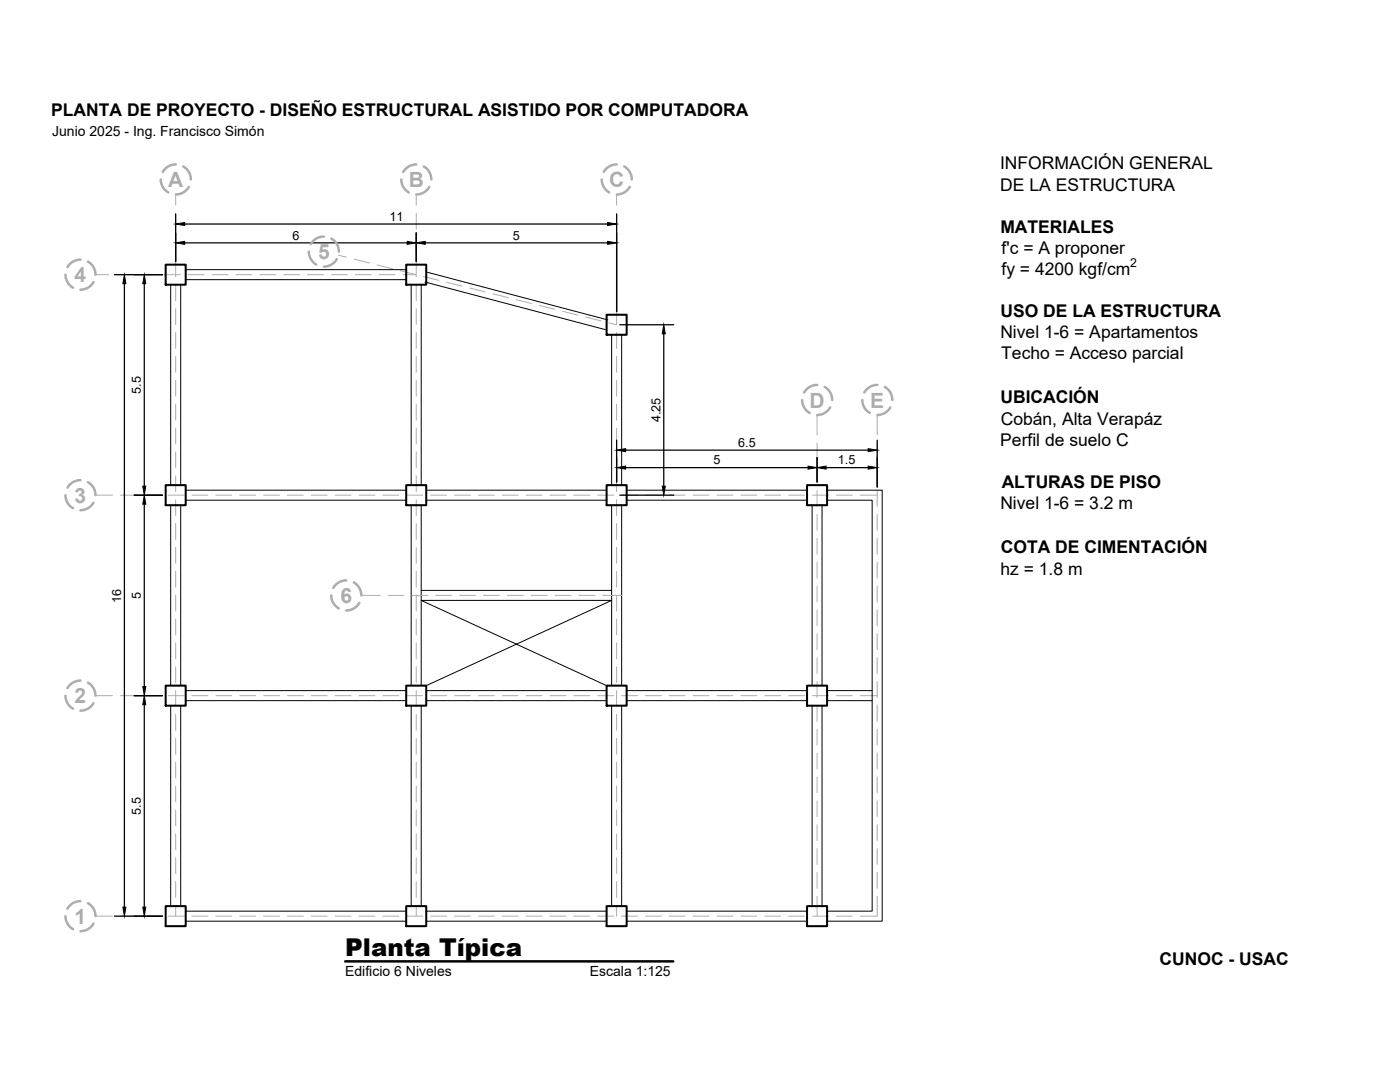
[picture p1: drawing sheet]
<svg xmlns="http://www.w3.org/2000/svg" width="279mm" height="216mm" viewBox="0 0 279 216" stroke-linecap="round" stroke-linejoin="round" font-family="sans-serif">
<!-- layer: 02 Perfiles grilla -->
<g fill="none" stroke="#adadad" stroke-width=".2">
<path d="M35.1 38.8v2.2M83.1 38.8v2.2M123.1 38.8v2.2M19.1 54.8h2.6M23.3 54.8h3.2M28 54.8h3.2M32.8 54.8h3.2M35.1 42.5v3.2M35.1 47.3v3.2M35.1 52.1v3.1M35.1 56.8v3.2M37.6 54.8h3.1"/>
<path d="M42.3 54.8h3.2M47.1 54.8h3.2M51.9 54.8h3.1M56.6 54.8h3.2M61.4 54.8h3.2M66.1 54.8h3.2M67.5 50.9l1.6 .4M70.7 51.7l3 .8M70.9 54.8h3.2M75.3 52.9l3.1 .7M75.7 54.8h3.1M79.9 54l3.1 .8"/>
<path d="M80.4 54.8h2.7M83.1 42.5v3.2M83.1 47.3v3.2M83.1 52.1v3.1M83.1 56.8v3.2M84.5 55.2l3.1 .7M89.1 56.3l3.1 .8M93.8 57.5l3 .8M98.4 58.6l3.1 .8M103 59.8l3.1 .8M123.1 42.5v3.2M123.1 47.3v3.2"/>
<path d="M123.1 52.1v3.1M123.1 56.8v3.2M35.1 61.6v3.2M35.1 66.4v3.1M35.1 71.1v3.2M35.1 75.9v3.2M83.1 61.6v3.2M83.1 66.4v3.1M83.1 71.1v3.2M83.1 75.9v3.2M107.6 60.9l3.1 .8M112.2 62.1l3.1 .8"/>
<path d="M116.9 63.3l3 .7M121.5 64.4l1.6 .4M123.1 61.6v3.2M123.1 66.4v3.1M123.1 71.1v3.2M123.1 75.9v3.2M19.1 98.8h3.3M24 98.8h3.2M28.8 98.8h3.2M33.6 98.8h3.1M35.1 80.6v3.2M35.1 85.4v3.2"/>
<path d="M35.1 90.2v3.1M35.1 94.9v3.2M35.1 99.7v3.2M38.3 98.8h3.2M43.1 98.8h3.2M47.8 98.8h3.2M52.6 98.8h3.2M57.4 98.8h3.1M62.1 98.8h3.2M66.9 98.8h3.2M71.7 98.8h3.1M76.4 98.8h3.2"/>
<path d="M81.2 98.8h3.2M83.1 80.6v3.2M83.1 85.4v3.2M83.1 90.2v3.1M83.1 94.9v3.2M83.1 99.7v3.2M85.9 98.8h3.2M90.7 98.8h3.2M95.5 98.8h3.2M100.2 98.8h3.2M105 98.8h3.2M109.8 98.8h3.1"/>
<path d="M114.5 98.8h3.2M119.3 98.8h3.2M123.1 80.6v3.2M123.1 85.4v3.2M123.1 90.2v3.1M123.1 94.9v3.2M123.1 99.7v3.2M124.1 98.8h3.1M128.8 98.8h3.2M133.6 98.8h3.2M138.3 98.8h3.2M143.1 98.8h3.2"/>
<path d="M147.9 98.8h3.1M152.6 98.8h3.2M157.4 98.8h3.2M162.2 98.8h3.1M163.1 82.8v4M163.1 88.4v3.1M163.1 93.1v3.2M163.1 97.9v3.2M166.9 98.8h3.2M171.7 98.8h3.4M175.1 82.8v4M175.1 88.4v3.1"/>
<path d="M175.1 93.1v3.2M175.1 97.9v3.2M35.1 104.5v3.1M35.1 109.2v3.2M35.1 114v3.2M35.1 118.7v3.2M72.1 118.8h3.8M77.4 118.8h3.2M82.2 118.8h3.2M83.1 104.5v3.1M83.1 109.2v3.2M83.1 114v3.2"/>
<path d="M83.1 118.7v3.2M87 118.8h3.1M91.7 118.8h3.2M96.5 118.8h3.2M101.3 118.8h3.1M106 118.8h3.2M110.8 118.8h3.2M115.5 118.8h3.2M120.3 118.8h3.8M123.1 104.5v3.1M123.1 109.2v3.2M123.1 114v3.2"/>
<path d="M123.1 118.7v3.2M163.1 102.6v3.2M163.1 107.4v3.2M163.1 112.2v3.1M163.1 116.9v3.2M175.1 102.6v3.2M175.1 107.4v3.2M175.1 112.2v3.1M175.1 116.9v3.2M19.1 138.8h3.3M24 138.8h3.2M28.8 138.8h3.2"/>
<path d="M33.6 138.8h3.1M35.1 123.5v3.2M35.1 128.3v3.1M35.1 133v3.2M35.1 137.8v3.2M38.3 138.8h3.2M43.1 138.8h3.2M47.8 138.8h3.2M52.6 138.8h3.2M57.4 138.8h3.1M62.1 138.8h3.2M66.9 138.8h3.2"/>
<path d="M71.7 138.8h3.1M76.4 138.8h3.2M81.2 138.8h3.2M83.1 123.5v3.2M83.1 128.3v3.1M83.1 133v3.2M83.1 137.8v3.2M85.9 138.8h3.2M90.7 138.8h3.2M95.5 138.8h3.2M100.2 138.8h3.2M105 138.8h3.2"/>
<path d="M109.8 138.8h3.1M114.5 138.8h3.2M119.3 138.8h3.2M123.1 123.5v3.2M123.1 128.3v3.1M123.1 133v3.2M123.1 137.8v3.2M124.1 138.8h3.1M128.8 138.8h3.2M133.6 138.8h3.2M138.3 138.8h3.2M143.1 138.8h3.2"/>
<path d="M147.9 138.8h3.1M152.6 138.8h3.2M157.4 138.8h3.2M162.2 138.8h3.1M163.1 121.7v3.2M163.1 126.5v3.1M163.1 131.2v3.2M163.1 136v3.2M166.9 138.8h3.2M171.7 138.8h3.4M175.1 121.7v3.2M175.1 126.5v3.1"/>
<path d="M175.1 131.2v3.2M175.1 136v3.2M35.1 142.6v3.1M35.1 147.3v3.2M35.1 152.1v3.2M35.1 156.8v3.2M83.1 142.6v3.1M83.1 147.3v3.2M83.1 152.1v3.2M83.1 156.8v3.2M123.1 142.6v3.1M123.1 147.3v3.2"/>
<path d="M123.1 152.1v3.2M123.1 156.8v3.2M163.1 140.7v3.2M163.1 145.5v3.2M163.1 150.3v3.1M163.1 155v3.2M163.1 159.8v3.2M175.1 140.7v3.2M175.1 145.5v3.2M175.1 150.3v3.1M175.1 155v3.2M175.1 159.8v3.2"/>
<path d="M35.1 161.6v3.2M35.1 166.4v3.1M35.1 171.1v3.2M35.1 175.9v3.2M83.1 161.6v3.2M83.1 166.4v3.1M83.1 171.1v3.2M83.1 175.9v3.2M123.1 161.6v3.2M123.1 166.4v3.1M123.1 171.1v3.2M123.1 175.9v3.2"/>
<path d="M163.1 164.6v3.1M163.1 169.3v3.2M163.1 174.1v3.2M163.1 178.8v4M175.1 178.8v4h-3.4M175.1 164.6v3.1M175.1 169.3v3.2M175.1 174.1v3.2M19.1 182.8h3.3M24 182.8h3.2M28.8 182.8h3.2M33.6 182.8h3.1"/>
<path d="M35.1 180.7v2.1M38.3 182.8h3.2M43.1 182.8h3.2M47.8 182.8h3.2M52.6 182.8h3.2M57.4 182.8h3.1M62.1 182.8h3.2M66.9 182.8h3.2M71.7 182.8h3.1M76.4 182.8h3.2M81.2 182.8h3.2M83.1 180.7v2.1"/>
<path d="M85.9 182.8h3.2M90.7 182.8h3.2M95.5 182.8h3.2M100.2 182.8h3.2M105 182.8h3.2M109.8 182.8h3.1M114.5 182.8h3.2M119.3 182.8h3.2M123.1 180.7v2.1M124.1 182.8h3.1M128.8 182.8h3.2M133.6 182.8h3.2"/>
<path d="M138.3 182.8h3.2M143.1 182.8h3.2M147.9 182.8h3.1M152.6 182.8h3.2M157.4 182.8h3.2M162.2 182.8h3.1M166.9 182.8h3.2"/>
</g>
<g fill="none" stroke="#adadad" stroke-width=".5">
<path d="M32.1 35.8a2.99 2.99 0 0 0 1.5 2.6M35.1 32.8a3 3 0 0 0-2.6 1.5M36.6 33.2a2.97 2.97 0 0 1 1.5 2.6M37.7 37.3a2.94 2.94 0 0 1-2.6 1.5M80.1 35.8a2.99 2.99 0 0 0 1.5 2.6M83.1 32.8a3 3 0 0 0-2.6 1.5M84.6 33.2a2.97 2.97 0 0 1 1.5 2.6M85.7 37.3a2.94 2.94 0 0 1-2.6 1.5M120.1 35.8a2.99 2.99 0 0 0 1.5 2.6M123.1 32.8a3 3 0 0 0-2.6 1.5M124.6 33.2a3 3 0 0 1 1.5 2.6M125.7 37.3a2.94 2.94 0 0 1-2.6 1.5"/>
<path d="M13.1 54.8a2.96 2.96 0 0 0 1.5 2.6M16.1 51.8a3 3 0 0 0-2.6 1.5M17.6 52.2a2.97 2.97 0 0 1 1.5 2.6M18.7 56.3a2.94 2.94 0 0 1-2.6 1.5M61.6 50.2a2.99 2.99 0 0 0 1.5 2.6M64.6 47.2a2.98 2.98 0 0 0-2.6 1.5M66.1 47.6a2.97 2.97 0 0 1 1.5 2.6M67.2 51.7a2.96 2.96 0 0 1-2.6 1.5M160.1 79.8a2.96 2.96 0 0 0 1.5 2.6M163.1 76.8a2.98 2.98 0 0 0-2.6 1.5M164.6 77.2a2.97 2.97 0 0 1 1.5 2.6M172.1 79.8a2.96 2.96 0 0 0 1.5 2.6"/>
<path d="M175.1 76.8a2.98 2.98 0 0 0-2.6 1.5M176.6 77.2a2.97 2.97 0 0 1 1.5 2.6M13.1 98.8a2.96 2.96 0 0 0 1.5 2.6M16.1 95.8a2.94 2.94 0 0 0-2.6 1.5M17.6 96.2a2.97 2.97 0 0 1 1.5 2.6M165.7 81.3a2.97 2.97 0 0 1-2.6 1.5M177.7 81.3a2.94 2.94 0 0 1-2.6 1.5M18.7 100.3a2.96 2.96 0 0 1-2.6 1.5M66.1 118.8a2.96 2.96 0 0 0 1.5 2.6M69.1 115.8a2.94 2.94 0 0 0-2.6 1.5M70.6 116.2a3 3 0 0 1 1.5 2.6M13.1 138.8a2.96 2.96 0 0 0 1.5 2.6"/>
<path d="M16.1 135.8a3 3 0 0 0-2.6 1.5M17.6 136.2a2.97 2.97 0 0 1 1.5 2.6M71.7 120.3a2.97 2.97 0 0 1-2.6 1.5M18.7 140.3a2.94 2.94 0 0 1-2.6 1.5M16.1 179.8a2.94 2.94 0 0 0-2.6 1.5M13.1 182.8a2.96 2.96 0 0 0 1.5 2.6M17.6 180.2a2.97 2.97 0 0 1 1.5 2.6M18.7 184.3a2.96 2.96 0 0 1-2.6 1.5"/>
</g>
<!-- layer: 01 Planta muros -->
<g fill="none" stroke="#000" stroke-width=".4">
<path d="M33.1 52.8h4v4h-4zM81.1 52.8h4v4h-4zM121.1 62.8h4v4h-4zM33.1 96.8h4v4h-4zM81.1 96.8h4v4h-4zM121.1 96.8h4v4h-4zM161.1 96.8h4v4h-4zM33.1 136.8h4v4h-4zM81.1 136.8h4v4h-4zM121.1 136.8h4v4h-4zM161.1 136.8h4v4h-4zM33.1 180.8h4v4h-4z"/>
<path d="M81.1 180.8h4v4h-4zM121.1 180.8h4v4h-4zM161.1 180.8h4v4h-4z"/>
</g>
<!-- layer: 01 Planta caminamiento -->
<g fill="none" stroke="#000" stroke-width=".2">
<path d="M34.1 56.8v40M36.1 56.8v40M37.1 53.8h44M37.1 55.8h44M82.1 56.8v40M84.1 56.8v40M84.8 56.3l36 9.5M85.3 54.3l36 9.5M122.1 66.8v30M124.1 66.8v30M37.1 97.8h44M37.1 99.8h44"/>
<path d="M85.1 97.8h36M85.1 99.8h36M125.1 97.8h36M125.1 99.8h36M165.1 99.8h9v82h-9M165.1 97.8h11v86h-11M34.1 100.8v36M36.1 100.8v36M82.1 100.8v36M84.1 100.8v36M84.1 117.8h38M122.1 100.8v36"/>
<path d="M124.1 100.8v36M162.1 100.8v36M164.1 100.8v36M37.1 137.8h44M37.1 139.8h44M85.1 136.8l37-17h-38l37 17M85.1 137.8h36M85.1 139.8h36M125.1 137.8h36M125.1 139.8h36M165.1 137.8h9M165.1 139.8h9"/>
<path d="M34.1 140.8v40M36.1 140.8v40M82.1 140.8v40M84.1 140.8v40M122.1 140.8v40M124.1 140.8v40M162.1 140.8v40M164.1 140.8v40M37.1 181.8h44M37.1 183.8h44M85.1 181.8h36M85.1 183.8h36"/>
<path d="M125.1 181.8h36M125.1 183.8h36"/>
</g>
<g fill="none" stroke="#000" stroke-width=".25">
<path d="M22.8 54.8h9.6M24.8 56.6v124.4M28.8 56.6v40.4M35.1 42.7v9.5M36.9 48.5h44.4M36.9 44.7h84.4M83.1 46.5v5.7M84.9 48.5h36.4M123.1 42.7v19.5M123.7 64.8h10.8M132.5 66.6v30.4M26.8 98.8h5.6"/>
<path d="M123.1 87.8v8.4M123.7 98.8h10.8M124.9 93.3h36.4M124.9 89.8h48.4M163.1 91.3v4.9M164.9 93.3h8.4M175.1 87.8v9.4M28.8 100.6v36.4M26.8 138.8h5.6M28.8 140.6v40.4M22.8 182.8h9.6"/>
</g>
<g fill="#000" stroke="#000" stroke-width=".2">
<path d="M24.8 54.8l.3 1.8h-.6zM28.8 54.8l.3 1.8h-.6zM35.1 48.5l1.8-.3v.6zM35.1 44.7l1.8-.3v.6zM81.3 48.2l1.8 .3-1.8 .3zM83.1 48.5l1.8-.3v.6zM121.3 48.2l1.8 .3-1.8 .3zM121.3 44.4l1.8 .3-1.8 .3zM132.5 64.8l.3 1.8h-.6zM28.5 97h.6l-.3 1.8zM123.1 93.3l1.8-.3v.6zM123.1 89.8l1.8-.3v.6z"/>
<path d="M132.2 97h.6l-.3 1.8zM161.3 93l1.8 .3-1.8 .3zM163.1 93.3l1.8-.3v.6zM173.3 93l1.8 .3-1.8 .3zM173.3 89.5l1.8 .3-1.8 .3zM28.8 98.8l.3 1.8h-.6zM28.5 137h.6l-.3 1.8zM28.8 138.8l.3 1.8h-.6zM24.5 181h.6l-.3 1.8zM28.5 181h.6l-.3 1.8z"/>
</g>
<path d="M68.9 191.8h65.5" fill="none" stroke="#000" stroke-width=".5"/>
<text font-size="4.9" x="68.9" y="190.8">Planta Típica</text>
<g font-size="4.2" fill="#adadad">
<text x="33.6" y="37.3">A</text>
<text x="81.6" y="37.3">B</text>
<text x="121.6" y="37.3">C</text>
<text x="63.5" y="51.7">5</text>
<text x="14.9" y="56.3">4</text>
<text x="161.6" y="81.3">D</text>
<text x="173.7" y="81.3">E</text>
<text x="14.9" y="100.3">3</text>
<text x="67.9" y="120.3">6</text>
<text x="14.9" y="140.3">2</text>
<text x="14.9" y="184.3">1</text>
</g>
<g font-size="3.5">
<text x="10.2" y="23.2">PLANTA DE PROYECTO - DISEÑO ESTRUCTURAL ASISTIDO POR COMPUTADORA</text>
<text x="199.6" y="33.6">INFORMACIÓN GENERAL</text>
<text x="199.6" y="38.1">DE LA ESTRUCTURA</text>
<text x="199.7" y="46.5">MATERIALES</text>
<text x="199.9" y="50.7">f'c = A proponer</text>
<text x="199.9" y="54.9">fy = 4200 kgf/cm</text>
<text x="199.7" y="63.3">USO DE LA ESTRUCTURA</text>
<text x="199.6" y="67.5">Nivel 1-6 = Apartamentos</text>
<text x="199.8" y="71.7">Techo = Acceso parcial</text>
<text x="199.7" y="80.3">UBICACIÓN</text>
<text x="199.6" y="89">Perfil de suelo C</text>
<text x="199.7" y="84.8">Cobán, Alta Verapáz</text>
<text x="199.6" y="101.6">Nivel 1-6 = 3.2 m</text>
<text x="199.9" y="97.4">ALTURAS DE PISO</text>
<text x="199.7" y="110.3">COTA DE CIMENTACIÓN</text>
<text x="199.7" y="114.8">hz = 1.8 m</text>
<text x="231.4" y="192.6">CUNOC - USAC</text>
</g>
<g font-size="2.8">
<text x="10.4" y="27.2">Junio 2025 - Ing. Francisco Simón</text>
<text x="68.9" y="194.8">Edificio 6 Niveles</text>
<text x="117.7" y="194.8">Escala 1:125</text>
</g>
<g font-size="2.5">
<text x="58.4" y="47.8">6</text>
<text x="77.8" y="44.1">11</text>
<text x="102.4" y="47.8">5</text>
<text x="28.1" y="78.6" transform="rotate(-90 28.1 78.6)">5.5</text>
<text x="131.8" y="84.2" transform="rotate(-90 131.8 84.2)">4.25</text>
<text x="147.3" y="89.2">6.5</text>
<text x="142.4" y="92.7">5</text>
<text x="167.2" y="92.7">1.5</text>
<text x="28.1" y="119.5" transform="rotate(-90 28.1 119.5)">5</text>
<text x="24.2" y="120.3" transform="rotate(-90 24.2 120.3)">16</text>
<text x="28.1" y="162.6" transform="rotate(-90 28.1 162.6)">5.5</text>
</g>
<text font-size="2.4" x="225.5" y="53.4">2</text>
</svg>
